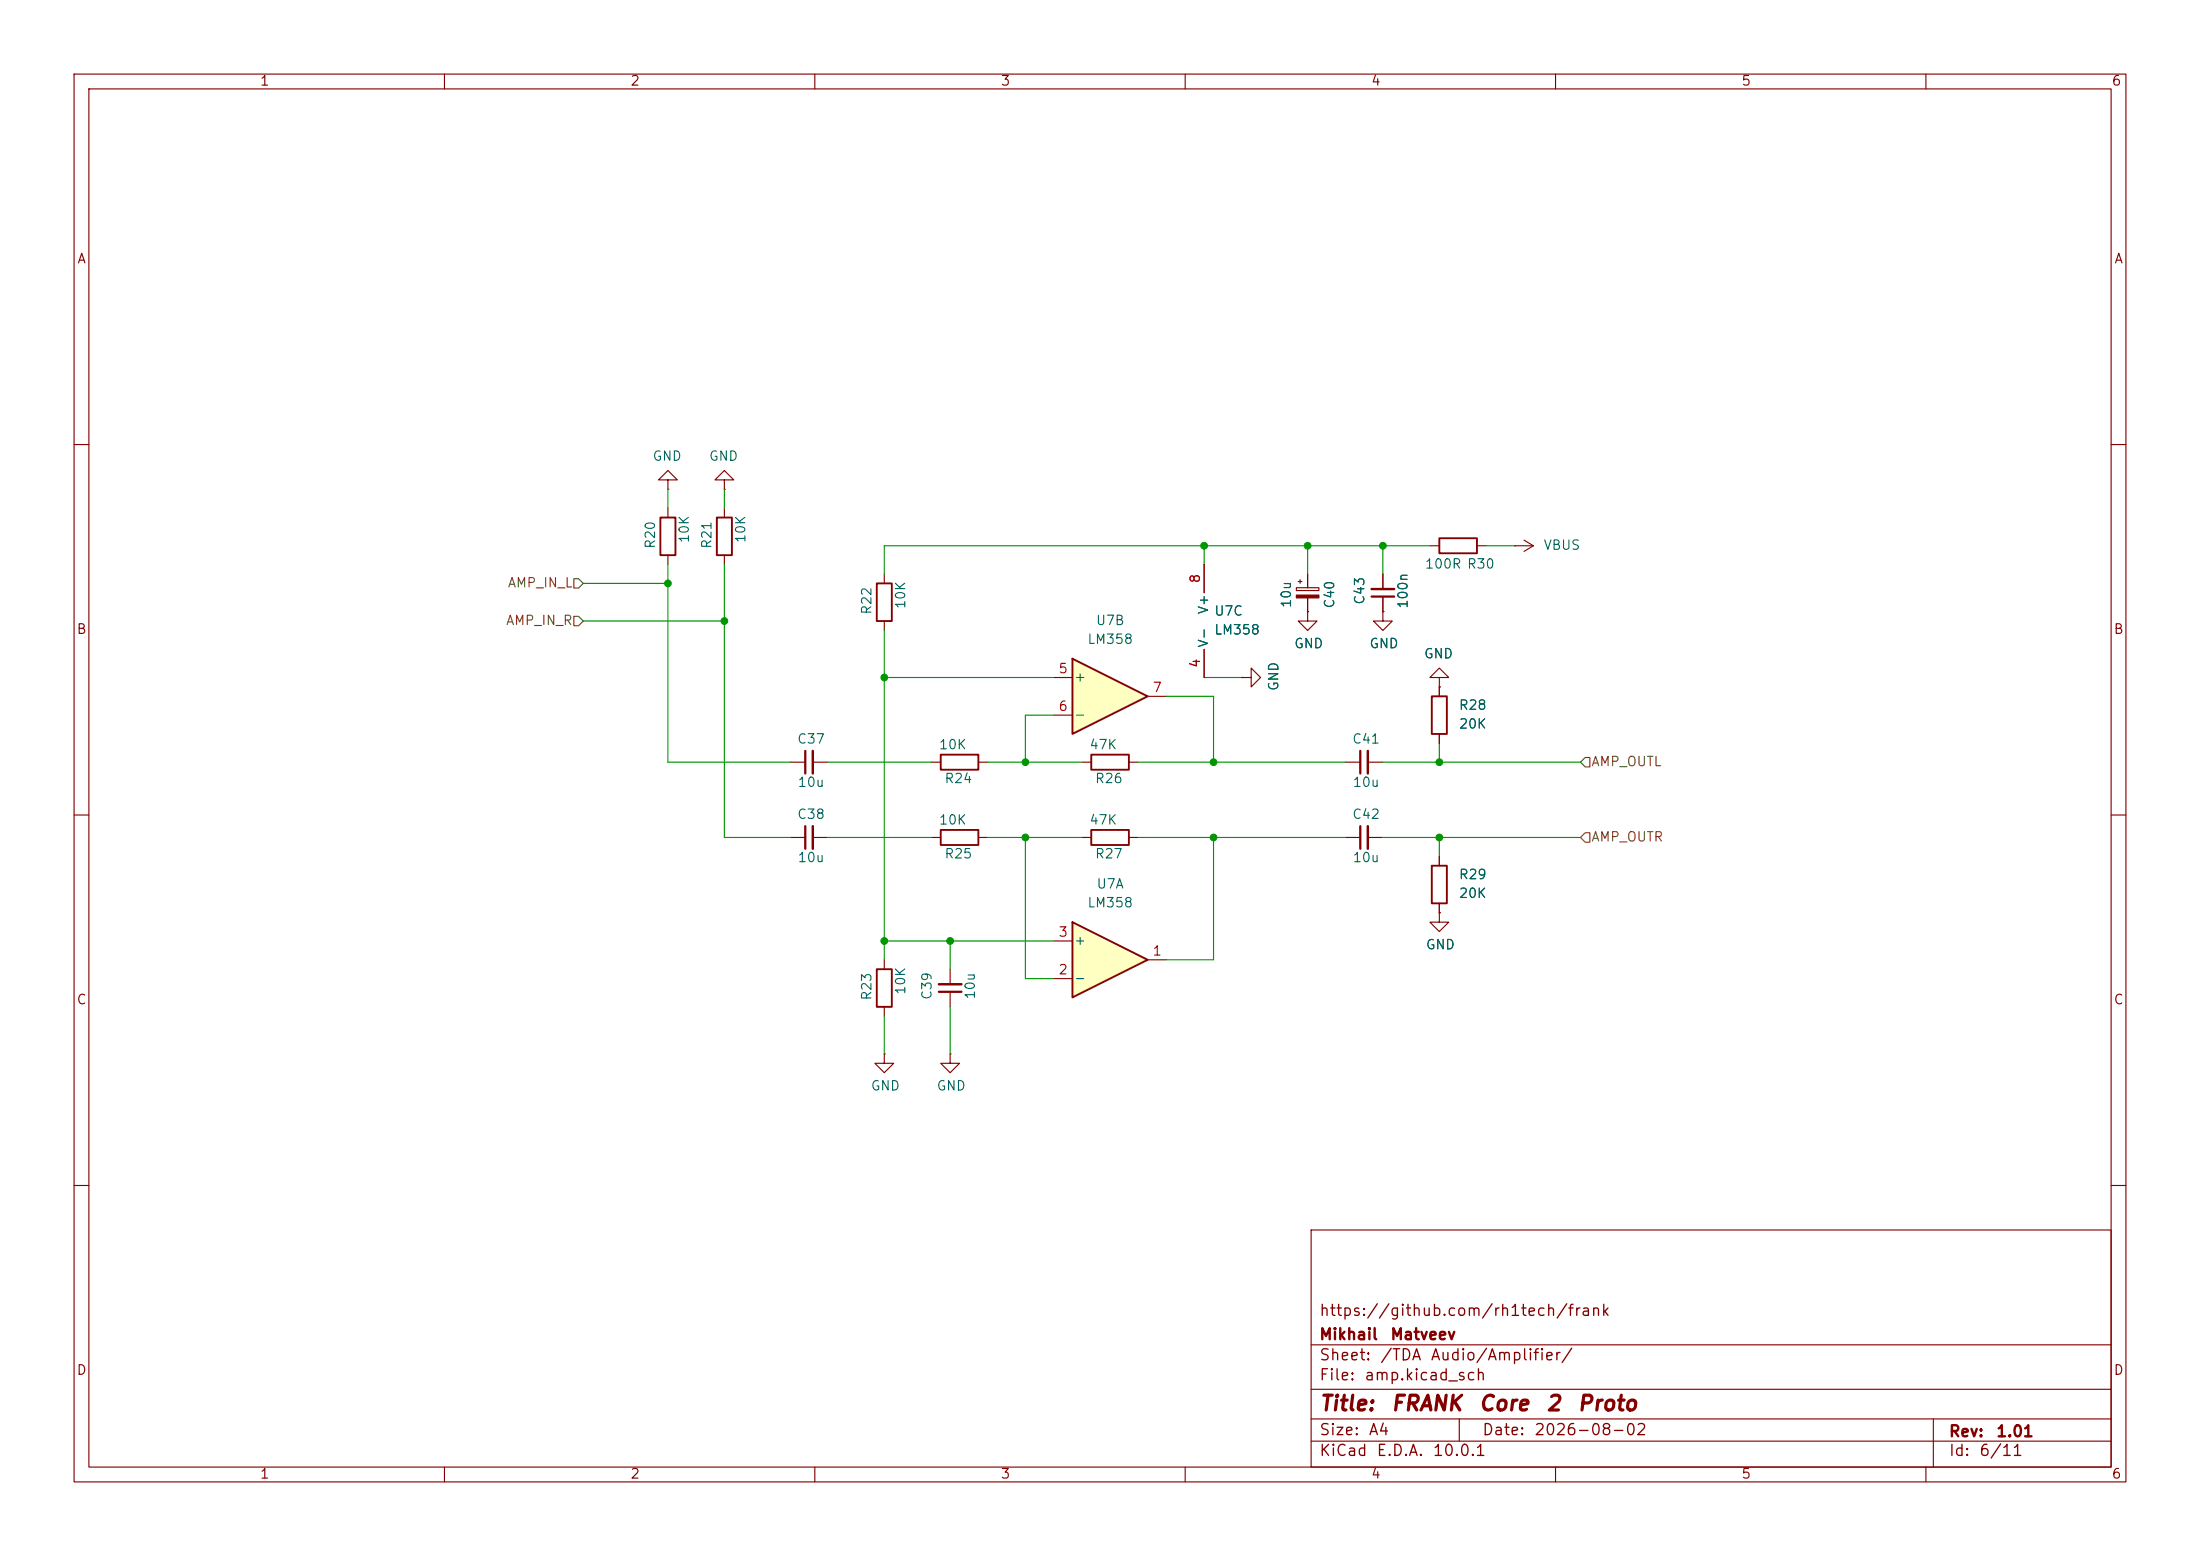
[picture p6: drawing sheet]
<svg xmlns="http://www.w3.org/2000/svg" width="297mm" height="210mm" viewBox="0 0 297 210" stroke-linecap="round" stroke-linejoin="round" font-family="sans-serif">
<g fill="none" stroke="#840000" stroke-width=".15">
<path d="M10 10h277v190h-277zM12 12h273v186h-273zM60 10v2M110 10v2M160 10v2M210 10v2M260 10v2M10 60h2M90.2 64.8h1.2l-1.2-1.3-1.3 1.3h1.3v1.2M90.2 66h.1M97.8 64.8h1.3l-1.3-1.3-1.3 1.3h1.3v1.2M97.8 66h.1"/>
<path d="M186.7 77.5v2M285 60h2M186.7 80.5v2.1M194.3 92.7v1.3M194.3 99.1v1.2M10 110h2M146 102.9h1.3M152.4 102.9h1.3M285 110h2M10 160h2M177 166h108v32h-108zM285 160h2"/>
<path d="M60 198v2M110 198v2M160 198v2M177 194.5h108M177 191.5h108M177 187.5h108M177 181.5h108M197 191.5v3M210 198v2M260 198v2M261 191.5v6.5"/>
</g>
<path d="M193.3 94h2v5.1h-2zM147.3 101.9h5.1v2h-5.1z" fill="none" stroke="#840000" stroke-width=".25"/>
<path d="M185.2 80.5h3" fill="none" stroke="#840000" stroke-width=".3"/>
<path d="M185.2 79.5h3" fill="none" stroke="#840000" stroke-width=".33"/>
<path d="M144.8 124.5l10.1 5-10.1 5.1z" fill="#ffffc2"/>
<path d="M96.8 69.9h2v5h-2zM118.4 78.7h2v5.1h-2zM147.3 112h5.1v2h-5.1zM118.4 130.8h2v5.1h-2zM144.8 124.5l10.1 5-10.1 5.1z" fill="none" stroke="#840000" stroke-width=".25"/>
<g fill="none" stroke="#840000" stroke-width=".15">
<path d="M97.8 68.6v1.3M97.8 74.9v1.3M119.4 77.5v1.2M119.4 83.8v1.3M106.7 113h2M106.7 102.9h2M109.7 113h2.1M109.7 102.9h2.1M146 113h1.3M152.4 113h1.3M119.4 129.5v1.3M119.4 135.9v1.3"/>
<path d="M128.3 130.8v2M128.3 133.9v2M142.2 132.1h2.6M142.2 127h2.6M154.9 129.5h2.6"/>
</g>
<path d="M108.7 101.3v3.1M108.7 111.5v3.1M126.7 133.9h3.1" fill="none" stroke="#840000" stroke-width=".3"/>
<path d="M109.7 101.3v3.1M109.7 111.5v3.1M126.7 132.8h3.1" fill="none" stroke="#840000" stroke-width=".33"/>
<path d="M144.8 88.9l10.1 5.1-10.1 5.1z" fill="#ffffc2"/>
<path d="M89.2 69.9h2v5h-2zM194.3 72.6h5.1v2.1h-5.1zM144.8 88.9l10.1 5.1-10.1 5.1zM127 101.9h5.1v2h-5.1zM127 112h5.1v2h-5.1zM193.3 116.8h2v5.1h-2z" fill="none" stroke="#840000" stroke-width=".25"/>
<g fill="none" stroke="#840000" stroke-width=".15">
<path d="M90.2 68.6v1.3M90.2 74.9v1.3M162.6 76.2v3.8M175 79.3h3.1v.4h-3.1zM175.3 78.5h.5M175.5 78.2v.5M176.5 77.5v1.8M186.7 77.5v2M193 73.7h1.3M199.4 73.7h1.3M204.5 73.7h.1M204.5 73.7h2.5"/>
<path d="M205.7 72.9l1.3 .8M207 73.7l-1.3 .7M142.2 91.4h2.6M142.2 96.5h2.6M154.9 94h2.6M162.6 87.6v3.8M167.6 91.4h1.3v-1.2l1.3 1.2-1.3 1.3v-1.3M167.6 91.4h.1M176.5 82.6v1.2h1.3l-1.3 1.3-1.2-1.3h1.2M176.5 82.6h.1M176.5 80.7v1.9M186.7 82.6v1.2h1.3l-1.3 1.3-1.3-1.3h1.3"/>
<path d="M186.7 82.6h.1M186.7 80.5v2.1M194.3 91.4h1.3l-1.3-1.2-1.3 1.2h1.3v1.3M194.3 92.7h.1M194.3 92.7v1.3M194.3 99.1v1.2M125.7 102.9h1.3M125.7 113h1.3M132.1 102.9h1.2M132.1 113h1.2M181.6 102.9h2M181.6 113h2"/>
<path d="M184.7 102.9h2M184.7 113h2M194.3 115.6v1.2M194.3 123.2v1.3h1.3l-1.3 1.2-1.3-1.2h1.3M194.3 123.2h.1M194.3 121.9v1.3M119.4 142.2v1.3h1.2l-1.2 1.3-1.3-1.3h1.3M119.4 142.2h.1M128.3 142.2v1.3h1.2l-1.2 1.3-1.3-1.3h1.3M128.3 142.2h.1"/>
</g>
<path d="M183.6 101.3v3.1M183.6 111.5v3.1" fill="none" stroke="#840000" stroke-width=".3"/>
<path d="M184.7 101.3v3.1M184.7 111.5v3.1" fill="none" stroke="#840000" stroke-width=".33"/>
<path d="M175 80.3h3.1v.4h-3.1z" fill="#840000" stroke="#840000" stroke-width=".15"/>
<path d="M77.5 78.1h.6l.6 .6-.6 .7h-.6zM77.5 83.2h.6l.6 .6-.6 .7h-.6zM214 112.4h.6v1.3h-.6l-.6-.7zM214 102.2h.6v1.3h-.6l-.6-.6z" fill="none" stroke="#725600" stroke-width=".15"/>
<g fill="none" stroke="#009600" stroke-width=".15">
<path d="M78.7 78.7h11.5M90.2 76.2v26.7h16.5M90.2 66v2.6M97.8 76.2v36.8h8.9M97.8 66v2.6M162.6 73.7v2.5M176.5 73.7v3.8M186.7 73.7v3.8M193 73.7h-73.6v3.8M200.7 73.7h3.8M78.7 83.8h19.1M119.4 85.1v44.4"/>
<path d="M119.4 91.4h22.8M142.2 96.5h-3.8v6.4M157.5 94h6.3v8.9M162.6 91.4h5M111.8 113h13.9M111.8 102.9h13.9M133.3 113h12.7M133.3 102.9h12.7M138.4 113v19.1h3.8M153.7 113h27.9M153.7 102.9h27.9M163.8 113v16.5h-6.3"/>
<path d="M186.7 113h26.7M186.7 102.9h26.7M194.3 100.3v2.6M194.3 113v2.6M119.4 127h22.8M119.4 137.2v5M128.3 127v3.8M128.3 135.9v6.3"/>
</g>
<g fill="#009600" stroke="#009600" stroke-width=".14">
<circle cx="128.3" cy="127" r=".46"/>
<circle cx="138.4" cy="102.9" r=".46"/>
<circle cx="138.4" cy="113" r=".46"/>
<circle cx="119.4" cy="127" r=".46"/>
<circle cx="163.8" cy="102.9" r=".46"/>
<circle cx="163.8" cy="113" r=".46"/>
<circle cx="176.5" cy="73.7" r=".46"/>
<circle cx="194.3" cy="102.9" r=".46"/>
<circle cx="162.6" cy="73.7" r=".46"/>
<circle cx="186.7" cy="73.7" r=".46"/>
<circle cx="194.3" cy="113" r=".46"/>
<circle cx="97.8" cy="83.8" r=".46"/>
<circle cx="90.2" cy="78.7" r=".46"/>
<circle cx="119.4" cy="91.4" r=".46"/>
</g>
<g font-size="2" fill="#840000">
<text x="178" y="190.9">Title:</text>
<text x="187.7" y="190.9">FRANK</text>
<text x="199.5" y="190.9">Core</text>
<text x="208.6" y="190.9">2</text>
<text x="212.8" y="190.9">Proto</text>
</g>
<g font-size="1.5" fill="#840000">
<text x="178" y="178">https://github.com/rh1tech/frank</text>
<text x="178" y="184">Sheet:</text>
<text x="178" y="181.2">Mikhail</text>
<text x="186.2" y="184">/TDA</text>
<text x="187.6" y="181.2">Matveev</text>
<text x="193" y="184">Audio/Amplifier/</text>
<text x="178" y="186.7">File:</text>
<text x="184.1" y="186.7">amp.kicad_sch</text>
<text x="178" y="196.9">KiCad</text>
<text x="178" y="194.1">Size:</text>
<text x="184.7" y="194.1">A4</text>
<text x="185.7" y="196.9">E.D.A.</text>
<text x="193.3" y="196.9">10.0.1</text>
<text x="200" y="194.1">Date:</text>
<text x="207" y="194.1">2026-08-02</text>
<text x="263" y="194.3">Rev:</text>
<text x="263" y="196.9">Id:</text>
<text x="267.1" y="196.9">6/11</text>
<text x="269.4" y="194.3">1.01</text>
</g>
<g font-size="1.3" fill="#840000">
<text x="35" y="11.9">1</text>
<text x="85" y="11.9">2</text>
<text x="135" y="11.9">3</text>
<text x="185" y="11.9">4</text>
<text x="235" y="11.9">5</text>
<text x="285" y="11.9">6</text>
<text x="10.3" y="35.9">A</text>
<text x="285.3" y="35.9">A</text>
<text x="10.3" y="85.9">B</text>
<text x="285.3" y="85.9">B</text>
<text x="10.3" y="135.9">C</text>
<text x="285.3" y="135.9">C</text>
<text x="10.3" y="185.9">D</text>
<text x="285.3" y="185.9">D</text>
<text x="35" y="199.9">1</text>
<text x="85" y="199.9">2</text>
<text x="135" y="199.9">3</text>
<text x="185" y="199.9">4</text>
<text x="235" y="199.9">5</text>
<text x="285" y="199.9">6</text>
</g>
<g font-size="1.3" fill="#006464">
<text x="88" y="62.5">GND</text>
<text x="95.6" y="62.5">GND</text>
<text x="88.7" y="74.2" transform="rotate(-90 88.7 74.2)">R20</text>
<text x="93.3" y="73.4" transform="rotate(-90 93.3 73.4)">10K</text>
<text x="96.4" y="74.2" transform="rotate(-90 96.4 74.2)">R21</text>
<text x="100.9" y="73.4" transform="rotate(-90 100.9 73.4)">10K</text>
<text x="192.3" y="77.1">100R R30</text>
<text x="208.3" y="74.5">VBUS</text>
<text x="118" y="83" transform="rotate(-90 118 83)">R22</text>
<text x="122.5" y="82.3" transform="rotate(-90 122.5 82.3)">10K</text>
<text x="163.4" y="83" transform="rotate(-90 163.4 83)">V+</text>
<text x="163.8" y="83.4">U7C</text>
<text x="174.6" y="82.1" transform="rotate(-90 174.6 82.1)">10u</text>
<text x="180.4" y="82.2" transform="rotate(-90 180.4 82.2)">C40</text>
<text x="184.5" y="81.7" transform="rotate(-90 184.5 81.7)">C43</text>
<text x="190.3" y="82.2" transform="rotate(-90 190.3 82.2)">100n</text>
<text x="146.7" y="87.2">LM358</text>
<text x="147.9" y="84.7">U7B</text>
<text x="163.4" y="87.5" transform="rotate(-90 163.4 87.5)">V-</text>
<text x="163.8" y="86">LM358</text>
<text x="174.6" y="87.8">GND</text>
<text x="184.8" y="87.8">GND</text>
<text x="192.1" y="89.2">GND</text>
<text x="144.9" y="92.3">+</text>
<text x="172.9" y="93.3" transform="rotate(-90 172.9 93.3)">GND</text>
<text x="107.5" y="100.7">C37</text>
<text x="126.7" y="101.4">10K</text>
<text x="144.9" y="97.4">-</text>
<text x="147" y="101.4">47K</text>
<text x="182.5" y="100.7">C41</text>
<text x="196.9" y="96.1">R28</text>
<text x="196.9" y="98.7">20K</text>
<text x="107.6" y="106.5">10u</text>
<text x="127.4" y="106">R24</text>
<text x="147.7" y="106">R26</text>
<text x="182.5" y="106.5">10u</text>
<text x="107.5" y="110.8">C38</text>
<text x="126.7" y="111.6">10K</text>
<text x="147" y="111.6">47K</text>
<text x="182.5" y="110.8">C42</text>
<text x="107.6" y="116.7">10u</text>
<text x="127.4" y="116.2">R25</text>
<text x="147.7" y="116.2">R27</text>
<text x="182.5" y="116.7">10u</text>
<text x="196.9" y="119">R29</text>
<text x="146.7" y="122.8">LM358</text>
<text x="147.9" y="120.2">U7A</text>
<text x="196.9" y="121.5">20K</text>
<text x="144.9" y="127.9">+</text>
<text x="192.4" y="128.4">GND</text>
<text x="118" y="135.1" transform="rotate(-90 118 135.1)">R23</text>
<text x="122.5" y="134.4" transform="rotate(-90 122.5 134.4)">10K</text>
<text x="126.1" y="135" transform="rotate(-90 126.1 135)">C39</text>
<text x="131.9" y="135" transform="rotate(-90 131.9 135)">10u</text>
<text x="144.9" y="132.9">-</text>
<text x="117.5" y="147.5">GND</text>
<text x="126.4" y="147.5">GND</text>
</g>
<g font-size="1.3" fill="#725600">
<text x="68.5" y="79.6">AMP_IN_L</text>
<text x="68.2" y="84.7">AMP_IN_R</text>
<text x="214.7" y="103.7">AMP_OUTL</text>
<text x="214.7" y="113.9">AMP_OUTR</text>
</g>
<g font-size="1.3" fill="#a90000">
<text x="162.3" y="78.8" transform="rotate(-90 162.3 78.8)">8</text>
<text x="142.8" y="91.2">5</text>
<text x="155.5" y="93.7">7</text>
<text x="162.3" y="90.2" transform="rotate(-90 162.3 90.2)">4</text>
<text x="142.8" y="96.3">6</text>
<text x="142.8" y="131.8">2</text>
<text x="142.8" y="126.7">3</text>
<text x="155.5" y="129.3">1</text>
</g>
</svg>
